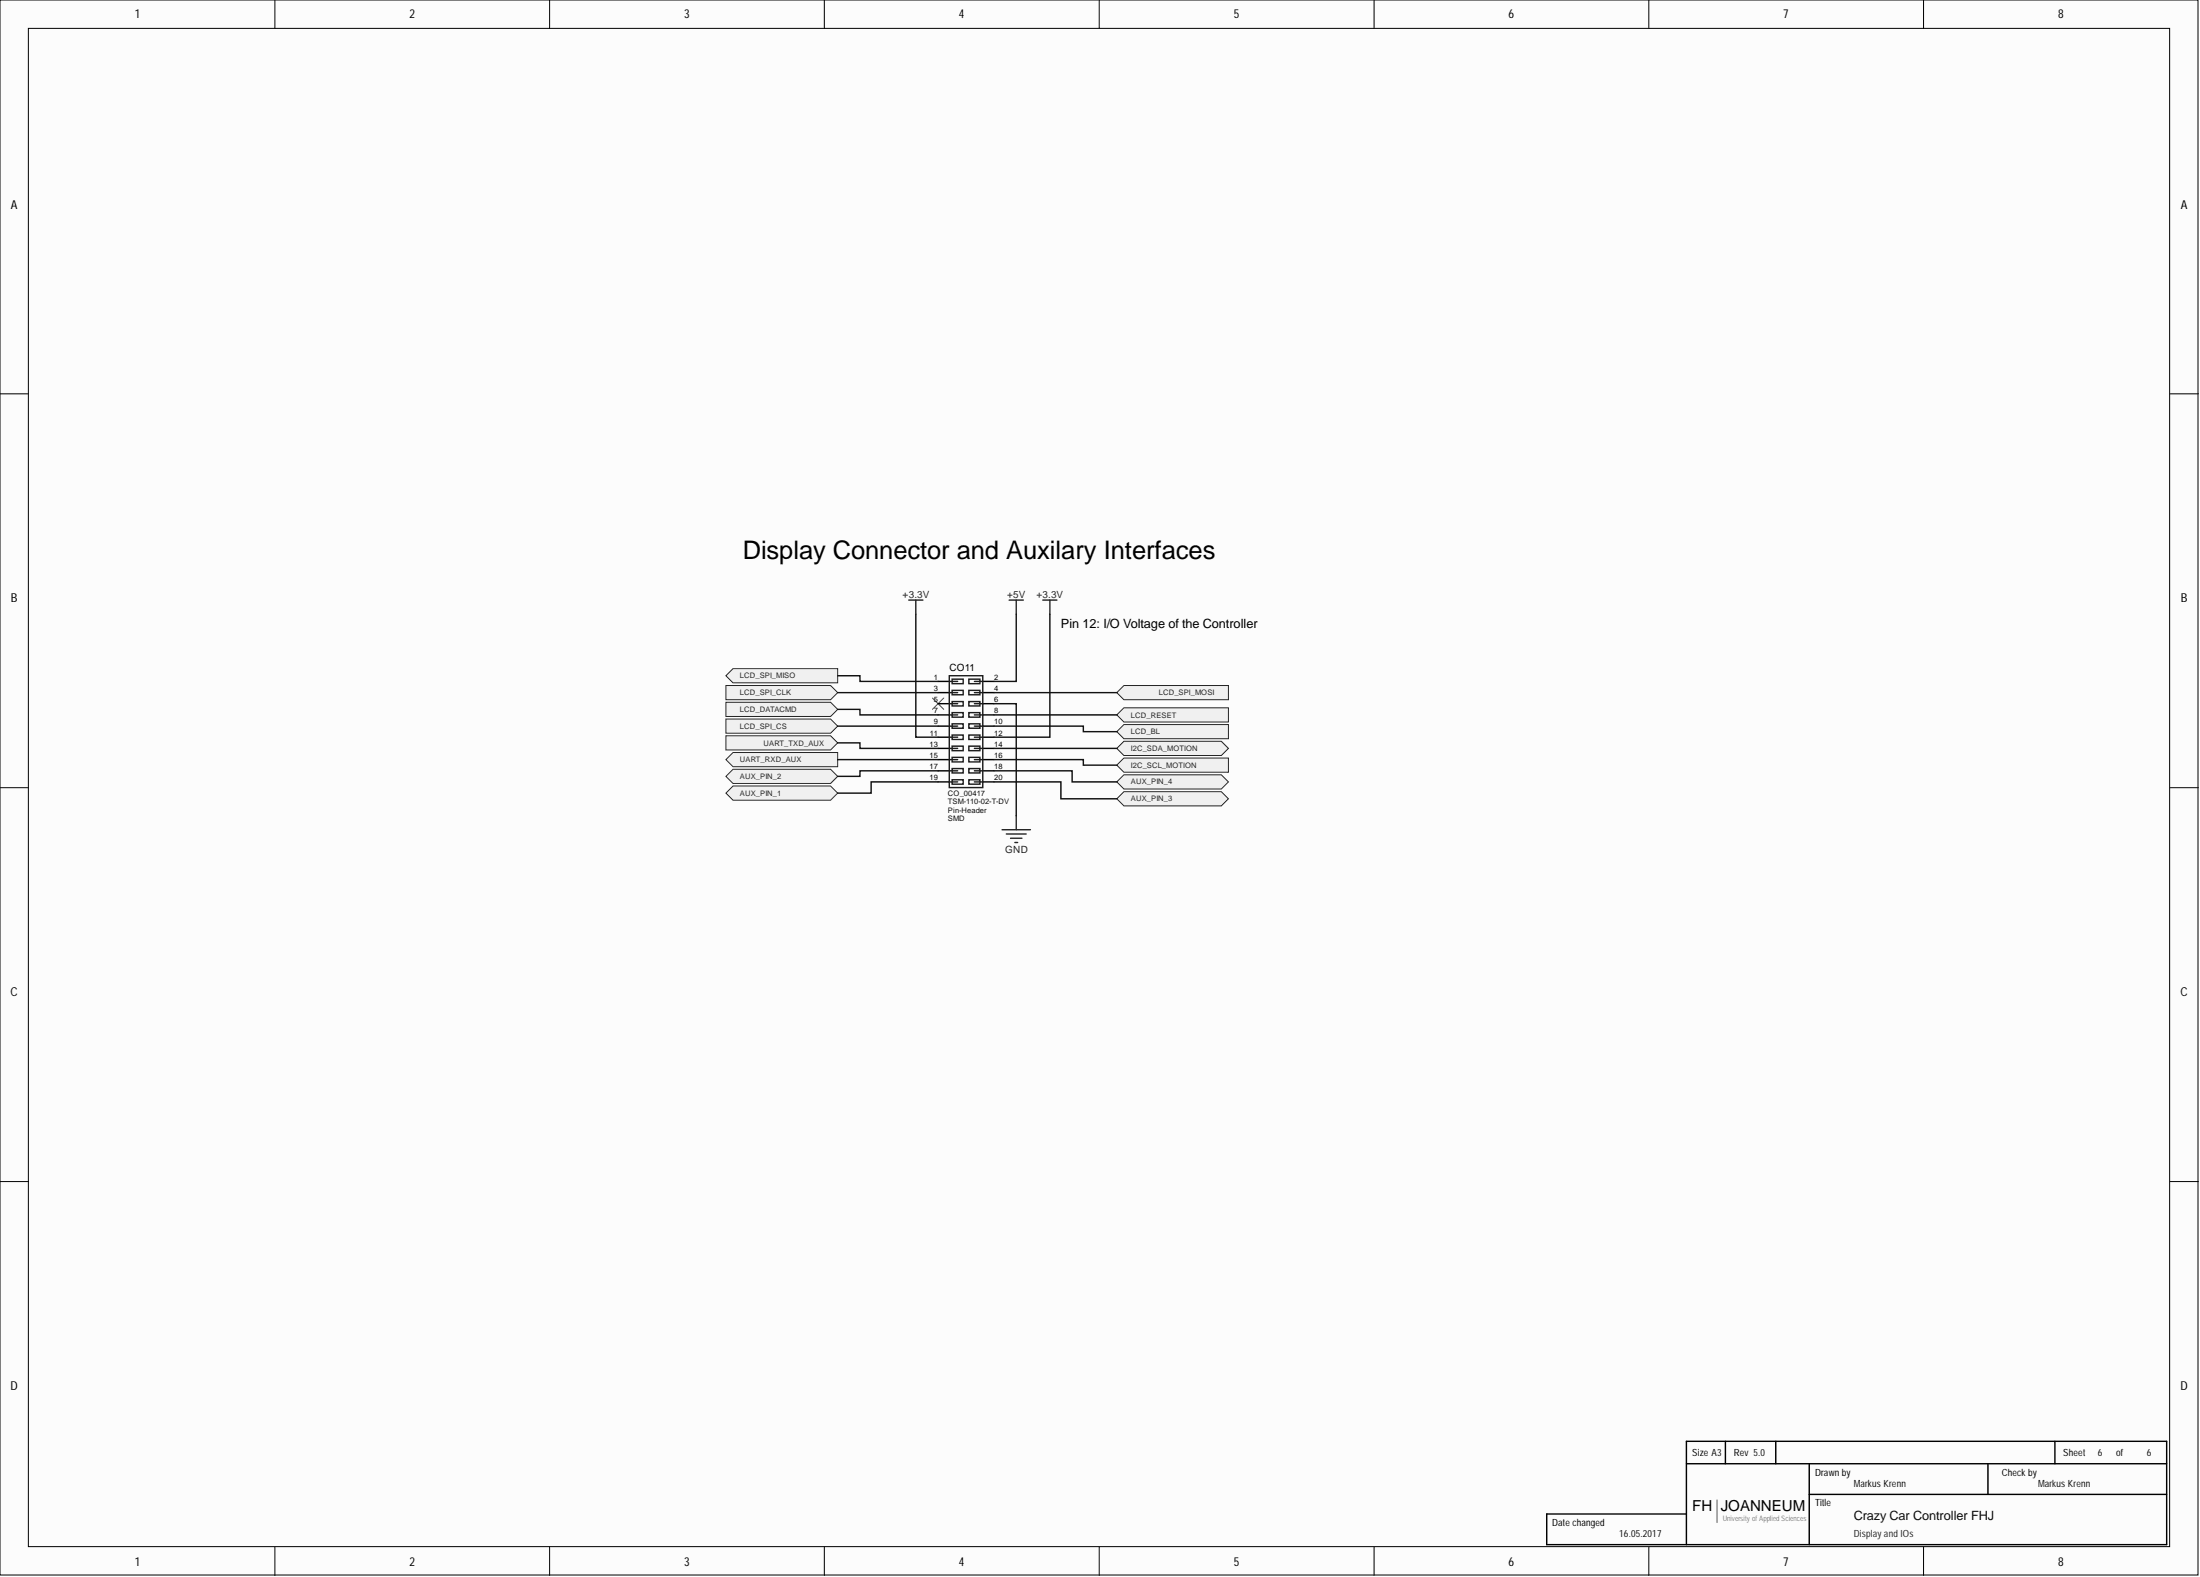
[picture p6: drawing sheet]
<svg xmlns="http://www.w3.org/2000/svg" width="393mm" height="282mm" viewBox="0 0 393 282" stroke-linecap="round" stroke-linejoin="round" font-family="sans-serif">
<g fill="#fcfcfc" stroke="#000" stroke-width=".18">
<path d="M0 0h393v281.5h-393z"/>
<path d="M5.1 5.1h382.8v271.3h-382.8z"/>
</g>
<g fill="none" stroke="#000" stroke-width=".18">
<path d="M49.1 0v5.1M98.3 0v5.1M147.4 0v5.1M196.5 0v5.1M245.7 0v5.1M294.8 0v5.1M343.9 0v5.1M0 70.4h5.1M388 70.4h5.1M0 140.8h5.1M388 140.8h5.1M0 211.2h5.1"/>
<path d="M388 211.2h5.1M49.1 276.5v5.1M98.3 276.5v5.1M147.4 276.5v5.1M196.5 276.5v5.1M245.7 276.5v5.1M294.8 276.5v5.1M343.9 276.5v5.1"/>
</g>
<path d="M307 268.1v4" fill="none" stroke="#868686" stroke-width=".25"/>
<path d="M308.5 257.6v4M317.5 257.6v4M367.4 257.6v4M301.5 261.6h85.9M301.5 270.6h-25v5.5h110.9v-18.5h-85.9v18.5M323.5 261.6v14.5M323.5 267.1h63.9M355.4 261.6v5.5" fill="none" stroke="#000" stroke-width=".25"/>
<g fill="#f0f0f0" stroke="#262626" stroke-width=".18">
<path d="M129.8 122.5h18.7l1.3 1.3-1.3 1.3h-18.7z" fill-rule="evenodd"/>
<path d="M200.9 122.5h18.7v2.6h-18.7l-1.2-1.3z" fill-rule="evenodd"/>
<path d="M131.1 119.5h18.7v2.5h-18.7l-1.3-1.2z" fill-rule="evenodd"/>
<path d="M200.9 126.5h18.7v2.5h-18.7l-1.2-1.2z" fill-rule="evenodd"/>
<path d="M129.8 125.5h18.7l1.3 1.3-1.3 1.3h-18.7z" fill-rule="evenodd"/>
<path d="M200.9 129.5h18.7v2.5h-18.7l-1.2-1.2z" fill-rule="evenodd"/>
<path d="M129.8 128.5h18.7l1.3 1.3-1.3 1.3h-18.7z" fill-rule="evenodd"/>
<path d="M129.8 131.5h18.7l1.3 1.3-1.3 1.2h-18.7z" fill-rule="evenodd"/>
<path d="M131.1 134.5h18.7v2.5h-18.7l-1.3-1.2z" fill-rule="evenodd"/>
</g>
<path d="M179.2 148.3h5M179.9 149.1h3.6M180.7 149.8h2M181.4 150.6h.6M181.7 145.8v2.5" fill="none" stroke="#262626" stroke-width=".25"/>
<g fill="#f0f0f0" stroke="#262626" stroke-width=".18">
<path d="M200.9 135.5h18.7v2.5h-18.7l-1.2-1.2z" fill-rule="evenodd"/>
<path d="M200.9 132.5h17.5l1.2 1.3-1.2 1.2h-17.5l-1.2-1.2z" fill-rule="evenodd"/>
</g>
<path d="M162.5 107.3h2.5M163.7 107.3v2.5M180.4 107.3h2.6M181.7 107.3v2.5" fill="none" stroke="#262626" stroke-width=".25"/>
<g fill="#f0f0f0" stroke="#262626" stroke-width=".18">
<path d="M200.9 141.5h17.5l1.2 1.3-1.2 1.2h-17.5l-1.2-1.2z" fill-rule="evenodd"/>
<path d="M131.1 137.5h17.4l1.3 1.3-1.3 1.2h-17.4l-1.3-1.2z" fill-rule="evenodd"/>
<path d="M200.9 138.5h17.5l1.2 1.3-1.2 1.2h-17.5l-1.2-1.2z" fill-rule="evenodd"/>
<path d="M131.1 140.5h17.4l1.3 1.3-1.3 1.2h-17.4l-1.3-1.2z" fill-rule="evenodd"/>
</g>
<path d="M166.7 124.8l2 2M168.7 124.8l-2 2" fill="none" stroke="#4c4c4c" stroke-width=".18"/>
<g fill="none" stroke="#000" stroke-width=".25">
<path d="M167.7 121.8h2M167.7 123.8h2M167.7 125.8h2M167.7 127.8h2M167.7 129.8h2M167.7 131.8h2M167.7 133.8h2M167.7 135.8h2M167.7 137.8h2M167.7 139.8h2M175.7 121.8h2M175.7 123.8h2"/>
<path d="M175.7 125.8h2M175.7 127.8h2M175.7 129.8h2M175.7 131.8h2M175.7 133.8h2M175.7 135.8h2M175.7 137.8h2M175.7 139.8h2"/>
</g>
<g fill="none" stroke="#1c1c1c" stroke-width=".25">
<path d="M169.7 120.8h6v20h-6zM169.7 121.8h1.5M169.7 123.8h1.5M169.7 125.8h1.5M169.7 127.8h1.5M169.7 129.8h1.5M169.7 131.8h1.5M169.7 133.8h1.5M169.7 135.8h1.5M169.7 137.8h1.5M169.7 139.8h1.5M170.2 121.4h2v.8h-2z"/>
<path d="M170.2 123.4h2v.8h-2zM170.2 125.4h2v.8h-2zM170.2 127.4h2v.8h-2zM170.2 129.4h2v.8h-2zM170.2 131.4h2v.8h-2zM170.2 133.4h2v.8h-2zM170.2 135.4h2v.8h-2zM170.2 137.4h2v.8h-2zM170.2 139.4h2v.8h-2zM173.2 121.4h2v.8h-2zM173.2 123.4h2v.8h-2zM173.2 125.4h2v.8h-2z"/>
<path d="M173.2 127.4h2v.8h-2zM173.2 129.4h2v.8h-2zM173.2 131.4h2v.8h-2zM173.2 133.4h2v.8h-2zM173.2 135.4h2v.8h-2zM173.2 137.4h2v.8h-2zM173.2 139.4h2v.8h-2zM174.2 121.8h1.5M174.2 123.8h1.5M174.2 125.8h1.5M174.2 127.8h1.5M174.2 129.8h1.5"/>
<path d="M174.2 131.8h1.5M174.2 133.8h1.5M174.2 135.8h1.5M174.2 137.8h1.5M174.2 139.8h1.5"/>
</g>
<g fill="none" stroke="#0e0e0e" stroke-width=".25">
<path d="M163.7 109.8v22h4M181.7 109.8v12h-4M187.7 109.8v22h-10M149.8 120.8h4v1h13.9M149.8 123.8h17.9M149.8 129.8h17.9M149.8 132.8h4v1h13.9M149.8 135.8h17.9M149.8 126.8h4v1h13.9M167.7 137.8h-13.9v1h-4M167.7 139.8h-11.9v2h-6M177.7 125.8h4v20"/>
<path d="M177.7 123.8h22M177.7 127.8h22M177.7 129.8h16v1h6M177.7 135.8h16v1h6M177.7 137.8h14v2h8M177.7 139.8h12v3h10M177.7 133.8h22"/>
</g>
<path d="M186.4 107.3h2.6M187.7 107.3v2.5" fill="none" stroke="#262626" stroke-width=".25"/>
<text font-size="4.6" x="132.8" y="99.9">Display Connector and Auxilary Interfaces</text>
<text font-size="2.7" x="302.5" y="270">FH JOANNEUM</text>
<text font-size="2.3" x="189.7" y="112.3">Pin 12: I/O Voltage of the Controller</text>
<text font-size="2.3" fill="#0e0e0e" x="331.4" y="271.6">Crazy Car Controller FHJ</text>
<g font-size="2.2">
<text x="24.1" y="3.3">1</text>
<text x="73.2" y="3.3">2</text>
<text x="122.3" y="3.3">3</text>
<text x="171.4" y="3.3">4</text>
<text x="220.6" y="3.3">5</text>
<text x="269.7" y="3.3">6</text>
<text x="318.8" y="3.3">7</text>
<text x="368" y="3.3">8</text>
<text x="1.9" y="37.3">A</text>
<text x="389.9" y="37.3">A</text>
<text x="1.9" y="107.6">B</text>
<text x="389.9" y="107.6">B</text>
<text x="1.9" y="178.1">C</text>
<text x="389.9" y="178.1">C</text>
<text x="1.9" y="248.4">D</text>
<text x="389.9" y="248.4">D</text>
<text x="24.1" y="279.8">1</text>
<text x="73.2" y="279.8">2</text>
<text x="122.3" y="279.8">3</text>
<text x="171.4" y="279.8">4</text>
<text x="220.6" y="279.8">5</text>
<text x="269.7" y="279.8">6</text>
<text x="318.8" y="279.8">7</text>
<text x="368" y="279.8">8</text>
</g>
<g font-size="1.8" fill="#262626">
<text x="161.4" y="106.9">+3.3V</text>
<text x="180" y="106.9">+5V</text>
<text x="185.3" y="106.9">+3.3V</text>
<text x="179.7" y="152.5">GND</text>
<text x="331.4" y="274.7">Display and IOs</text>
</g>
<g font-size="1.8">
<text x="169.7" y="119.9">CO11</text>
<text x="302.5" y="260.3">Size A3</text>
<text x="310" y="260.3">Rev 5.0</text>
<text x="324.5" y="263.7">Drawn by</text>
<text x="357.9" y="263.7">Check by</text>
<text x="368.9" y="260.3">Sheet</text>
<text x="378.4" y="260.3">of</text>
<text x="324.5" y="269.2">Title</text>
<text x="277.5" y="272.7">Date changed</text>
</g>
<g font-size="1.8" fill="#0e0e0e">
<text x="375.1" y="260.3">6</text>
<text x="383.9" y="260.3">6</text>
<text x="331.4" y="265.7">Markus Krenn</text>
<text x="364.4" y="265.7">Markus Krenn</text>
<text x="289.5" y="274.7">16.05.2017</text>
</g>
<g font-size="1.4" fill="#262626">
<text x="132.3" y="124.2">LCD_SPI_CLK</text>
<text x="132.3" y="121.3">LCD_SPI_MISO</text>
<text x="207.2" y="124.2">LCD_SPI_MOSI</text>
<text x="132.3" y="127.3">LCD_DATACMD</text>
<text x="132.3" y="130.2">LCD_SPI_CS</text>
<text x="202.2" y="128.3">LCD_RESET</text>
<text x="202.2" y="131.2">LCD_BL</text>
<text x="132.3" y="136.2">UART_RXD_AUX</text>
<text x="136.5" y="133.3">UART_TXD_AUX</text>
<text x="202.2" y="137.2">I2C_SCL_MOTION</text>
<text x="202.2" y="134.3">I2C_SDA_MOTION</text>
<text x="132.3" y="139.3">AUX_PIN_2</text>
<text x="132.3" y="142.2">AUX_PIN_1</text>
<text x="202.2" y="143.2">AUX_PIN_3</text>
<text x="202.2" y="140.2">AUX_PIN_4</text>
</g>
<g font-size="1.4">
<text x="166.9" y="121.5">1</text>
<text x="166.9" y="123.5">3</text>
<text x="166.9" y="125.5">5</text>
<text x="177.8" y="121.5">2</text>
<text x="177.8" y="123.5">4</text>
<text x="177.8" y="125.5">6</text>
<text x="166.3" y="131.5">11</text>
<text x="166.9" y="127.5">7</text>
<text x="166.9" y="129.5">9</text>
<text x="177.8" y="127.5">8</text>
<text x="177.8" y="129.5">10</text>
<text x="177.8" y="131.5">12</text>
<text x="166.2" y="133.5">13</text>
<text x="166.2" y="135.5">15</text>
<text x="166.2" y="137.5">17</text>
<text x="177.8" y="133.5">14</text>
<text x="177.8" y="135.5">16</text>
<text x="177.8" y="137.5">18</text>
<text x="166.2" y="139.4">19</text>
<text x="177.8" y="139.4">20</text>
</g>
<g font-size="1.4" fill="#0e0e0e">
<text x="169.5" y="142.2">CO_00417</text>
<text x="169.5" y="143.8">TSM-110-02-T-DV</text>
<text x="169.5" y="145.3">Pin-Header</text>
<text x="169.5" y="146.8">SMD</text>
</g>
<text font-size="1.4" fill="#868686" x="308" y="271.8">University of Applied Sciences</text>
</svg>
